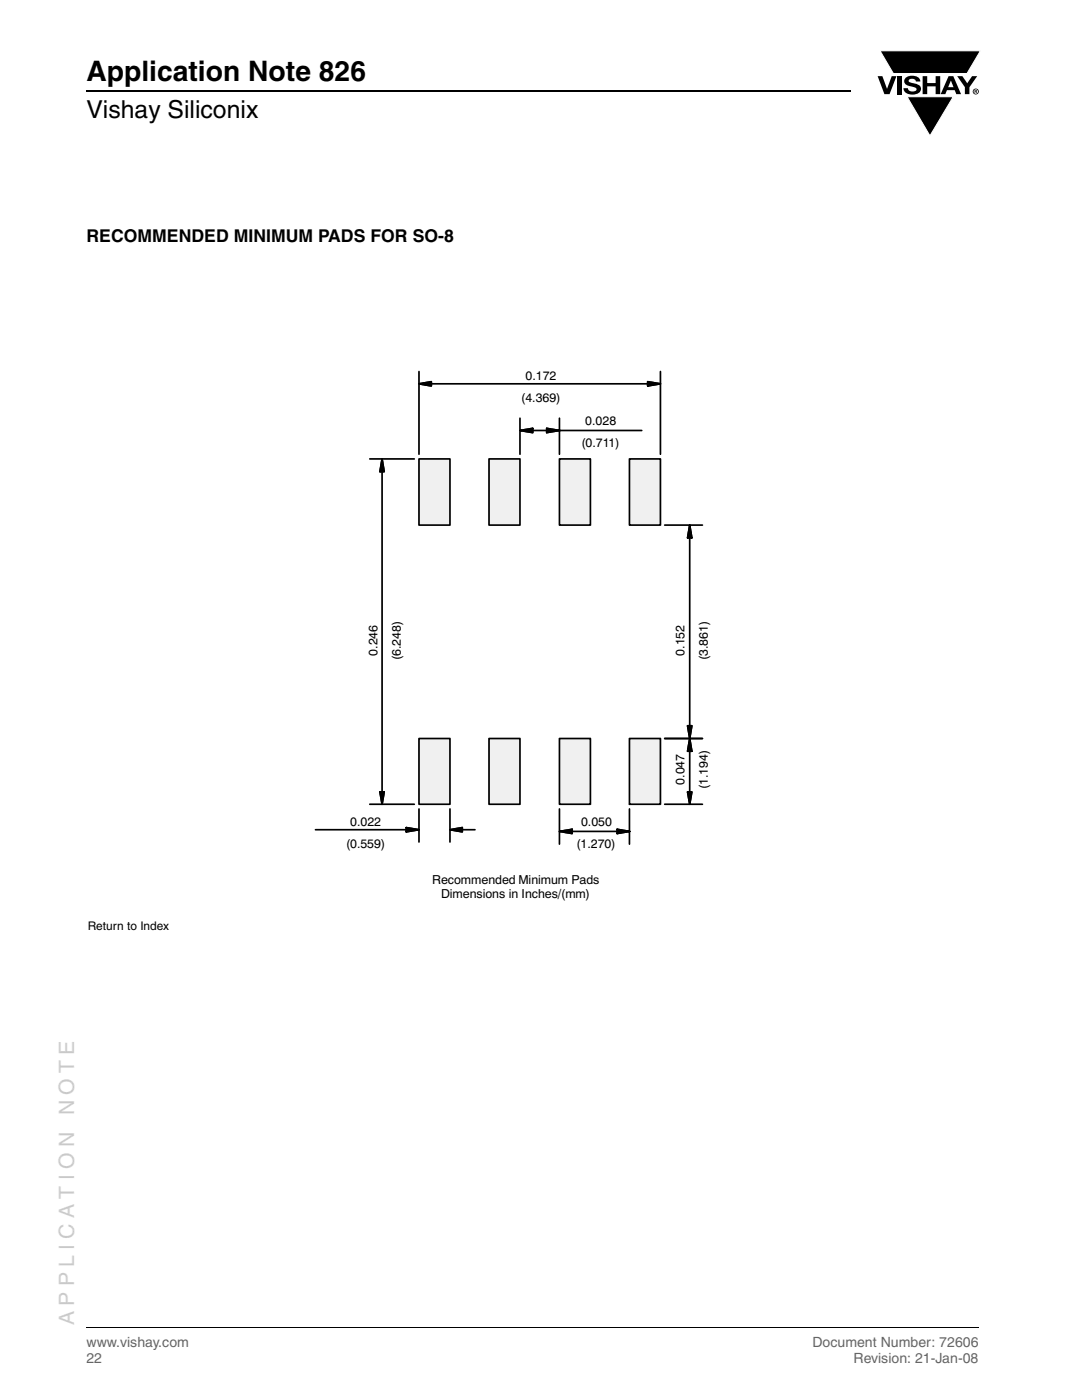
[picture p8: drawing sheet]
<svg xmlns="http://www.w3.org/2000/svg" width="216mm" height="279mm" viewBox="0 0 216 279" stroke-linecap="round" stroke-linejoin="round" font-family="sans-serif">
<g fill="#000">
<path d="M175.1 15.2h1l.9 2.5 .9-2.5h1l-1.4 3.6h-1zM175.6 10.1h20l-2.7 4.6h-14.6zM179 15.2h.9v3.6h-.9zM180.8 15.5a2.1 2.1 0 0 1 2.7 .3l.1 .5h-.8a.79 .79 0 0 0-.7-.6 .79 .79 0 0 0-.8 .4l.2 .3 1 .3a1.08 1.08 0 0 1 1.3 1 1.08 1.08 0 0 1-1.1 1.1 1.73 1.73 0 0 1-2.4-1.2h.9a.96 .96 0 0 0 .8 .7 .96 .96 0 0 0 .9-.5 1.31 1.31 0 0 0-1.2-.6 1.03 1.03 0 0 1-1.1-.5 1.03 1.03 0 0 1 .2-1.2zM184.1 15.2h.9v1.4h1.7v-1.4h.9v3.6h-.9v-1.6h-1.7v1.6h-.9zM181 19.3h9.2l-4.6 7.8zM191 15.2h1l1 1.4 1-1.4h1l-1.6 2.2v1.4h-.9v-1.4z"/>
<path d="M189.7 16.1l-.5 1.3h1.1zM189.3 15.2h.9l1.6 3.6h-1l-.3-.8h-1.5l-.4 .8h-.9z"/>
<path d="M194.6 18v.2h.2v-.1zM194.5 17.9l.4 .1 .1 .1-.2 .2 .2 .3-.3-.3-.1 .3h-.1zM194.2 18.3a.5 .5 0 0 0 1 0 .5 .5 0 0 0-1 0zM194.1 18.3a.6 .6 0 0 1 1.2 0 .6 .6 0 0 1-1.2 0z"/>
</g>
<path d="M175.6 10.1h20l-2.7 4.6h-14.6zM181 19.3h9.2l-4.6 7.8z" fill="none" stroke="#fff" stroke-width=".2"/>
<path d="M17.3 18.2h152.5" fill="none" stroke="#000" stroke-width=".36"/>
<path d="M17.3 265h178" fill="none" stroke="#000" stroke-width=".2"/>
<g fill="#fff">
<path d="M32.7 171.2h24.9v4.7h-24.9z"/>
<path d="M32.7 171.2h25v.1h-25z"/>
<path d="M57.6 171.2h.1v4.8h-.1z"/>
<path d="M32.6 175.8h25v.2h-25z"/>
<path d="M32.6 171.2h.2v4.7h-.2z"/>
<path d="M17.5 54.5h177.5v187.6h-177.5z"/>
</g>
<path d="M83.6 147.4h6.2v13.1h-6.2z" fill="#f0f0f0"/>
<path d="M83.6 147.4h6.2v13.1h-6.2z" fill="none" stroke="#000" stroke-width=".34"/>
<path d="M83.6 91.6h6.2v13.2h-6.2z" fill="#f0f0f0"/>
<path d="M83.6 91.6h6.2v13.2h-6.2z" fill="none" stroke="#000" stroke-width=".34"/>
<path d="M97.6 147.4h6.2v13.1h-6.2z" fill="#f0f0f0"/>
<path d="M97.6 147.4h6.2v13.1h-6.2z" fill="none" stroke="#000" stroke-width=".34"/>
<path d="M97.6 91.6h6.2v13.2h-6.2z" fill="#f0f0f0"/>
<path d="M97.6 91.6h6.2v13.2h-6.2z" fill="none" stroke="#000" stroke-width=".34"/>
<path d="M111.6 147.4h6.2v13.1h-6.2z" fill="#f0f0f0"/>
<path d="M111.6 147.4h6.2v13.1h-6.2z" fill="none" stroke="#000" stroke-width=".34"/>
<path d="M111.6 91.6h6.2v13.2h-6.2z" fill="#f0f0f0"/>
<path d="M111.6 91.6h6.2v13.2h-6.2z" fill="none" stroke="#000" stroke-width=".34"/>
<path d="M125.6 147.4h6.2v13.1h-6.2z" fill="#f0f0f0"/>
<path d="M125.6 147.4h6.2v13.1h-6.2z" fill="none" stroke="#000" stroke-width=".34"/>
<path d="M125.6 91.6h6.2v13.2h-6.2z" fill="#f0f0f0"/>
<g fill="none" stroke="#000" stroke-width=".34">
<path d="M83.6 76.6l2.5-.4v.8zM83.6 74.1v16.6M86.1 76.6h43.1M129.2 76.2l2.6 .4-2.6 .4zM131.8 74.1v16.6M73.8 91.6h8.9M76.2 91.6l.5 2.5h-.9zM76.2 94.1v64M103.8 85.9l2.5-.4v.8zM103.8 83.5v7.2M106.3 85.9h2.8M109.1 85.5l2.5 .4-2.5 .4z"/>
<path d="M111.6 83.5v7.2M111.6 85.9h16.5M125.6 91.6h6.2v13.2h-6.2zM132.6 104.8h7.6M137.6 107.3v37.5M137.6 104.8l.4 2.5h-.8zM75.8 158.1h.9l-.5 2.4zM132.6 147.4h7.6M137.2 144.8h.8l-.4 2.6zM137.2 158.1h.8l-.4 2.4zM137.6 149.9v8.2M137.6 147.4l.4 2.5h-.8z"/>
<path d="M62.9 165.6h18.2M73.8 160.5h8.9M81.1 165.2l2.5 .4-2.5 .4zM83.6 161.4v6.6M89.8 165.6l2.4-.4v.8zM89.8 161.4v6.6M92.2 165.6h2.6M111.6 165.9l2.6-.4v.9zM111.6 161.4v7.1M114.2 165.9h8.9M123.1 165.5l2.5 .4-2.5 .5zM124.8 165.9h.9"/>
<path d="M125.6 161.4v7.1M125.6 160.5h.1M132.6 160.5h7.6"/>
</g>
<g fill="#000" stroke="#000" stroke-width=".34">
<path d="M83.6 76.6l2.5-.4v.8zM129.2 76.2l2.6 .4-2.6 .4zM76.2 91.6l.5 2.5h-.9zM103.8 85.9l2.5-.4v.8zM109.1 85.5l2.5 .4-2.5 .4zM137.6 104.8l.4 2.5h-.8zM75.8 158.1h.9l-.5 2.4zM137.2 144.8h.8l-.4 2.6zM137.2 158.1h.8l-.4 2.4zM137.6 147.4l.4 2.5h-.8zM81.1 165.2l2.5 .4-2.5 .4zM89.8 165.6l2.4-.4v.8z"/>
<path d="M111.6 165.9l2.6-.4v.9zM123.1 165.5l2.5 .4-2.5 .5z"/>
</g>
<g fill="#fff">
<path d="M32.6 186.3h24.3v7.7h-24.3z"/>
<path d="M32.6 186.2h24.4v.2h-24.4z"/>
<path d="M56.8 186.3h.2v7.8h-.2z"/>
<path d="M32.5 193.9h24.4v.2h-24.4z"/>
<path d="M32.5 186.2h.2v7.8h-.2z"/>
</g>
<text font-size="5.6" x="17.3" y="16.1">Application Note 826</text>
<text font-size="4.9" x="17.3" y="23.6">Vishay Siliconix</text>
<g font-size="4.2" fill="#ccc">
<text x="14.8" y="222.6" transform="rotate(-90 14.8 222.6)">N O T E</text>
<text x="14.8" y="264.5" transform="rotate(-90 14.8 264.5)">A P P L I C A T I O N</text>
</g>
<text font-size="3.5" x="17.3" y="48.3">RECOMMENDED MINIMUM PADS FOR SO-8</text>
<g font-size="2.8" fill="#656565">
<text x="17.3" y="268.9">www.vishay.com</text>
<text x="162.1" y="268.9">Document Number: 72606</text>
<text x="17.3" y="272.1">22</text>
<text x="170.3" y="272.1">Revision: 21-Jan-08</text>
</g>
<g font-size="2.5">
<text x="104.9" y="75.8">0.172</text>
<text x="104" y="80.2">(4.369)</text>
<text x="116" y="89.1">(0.711)</text>
<text x="116.8" y="84.7">0.028</text>
<text x="75.3" y="130.9" transform="rotate(-90 75.3 130.9)">0.246</text>
<text x="80" y="131.7" transform="rotate(-90 80 131.7)">(6.248)</text>
<text x="136.6" y="130.9" transform="rotate(-90 136.6 130.9)">0.152</text>
<text x="141.3" y="131.7" transform="rotate(-90 141.3 131.7)">(3.861)</text>
<text x="136.6" y="156.6" transform="rotate(-90 136.6 156.6)">0.047</text>
<text x="141.3" y="157.5" transform="rotate(-90 141.3 157.5)">(1.194)</text>
<text x="69.9" y="164.8">0.022</text>
<text x="115.9" y="164.8">0.050</text>
<text x="69" y="169.2">(0.559)</text>
<text x="115" y="169.2">(1.270)</text>
<text x="86.2" y="176.5">Recommended Minimum Pads</text>
<text x="88" y="179.2">Dimensions in Inches/(mm)</text>
</g>
<text font-size="2.4" x="17.5" y="185.7">Return to Index</text>
</svg>
